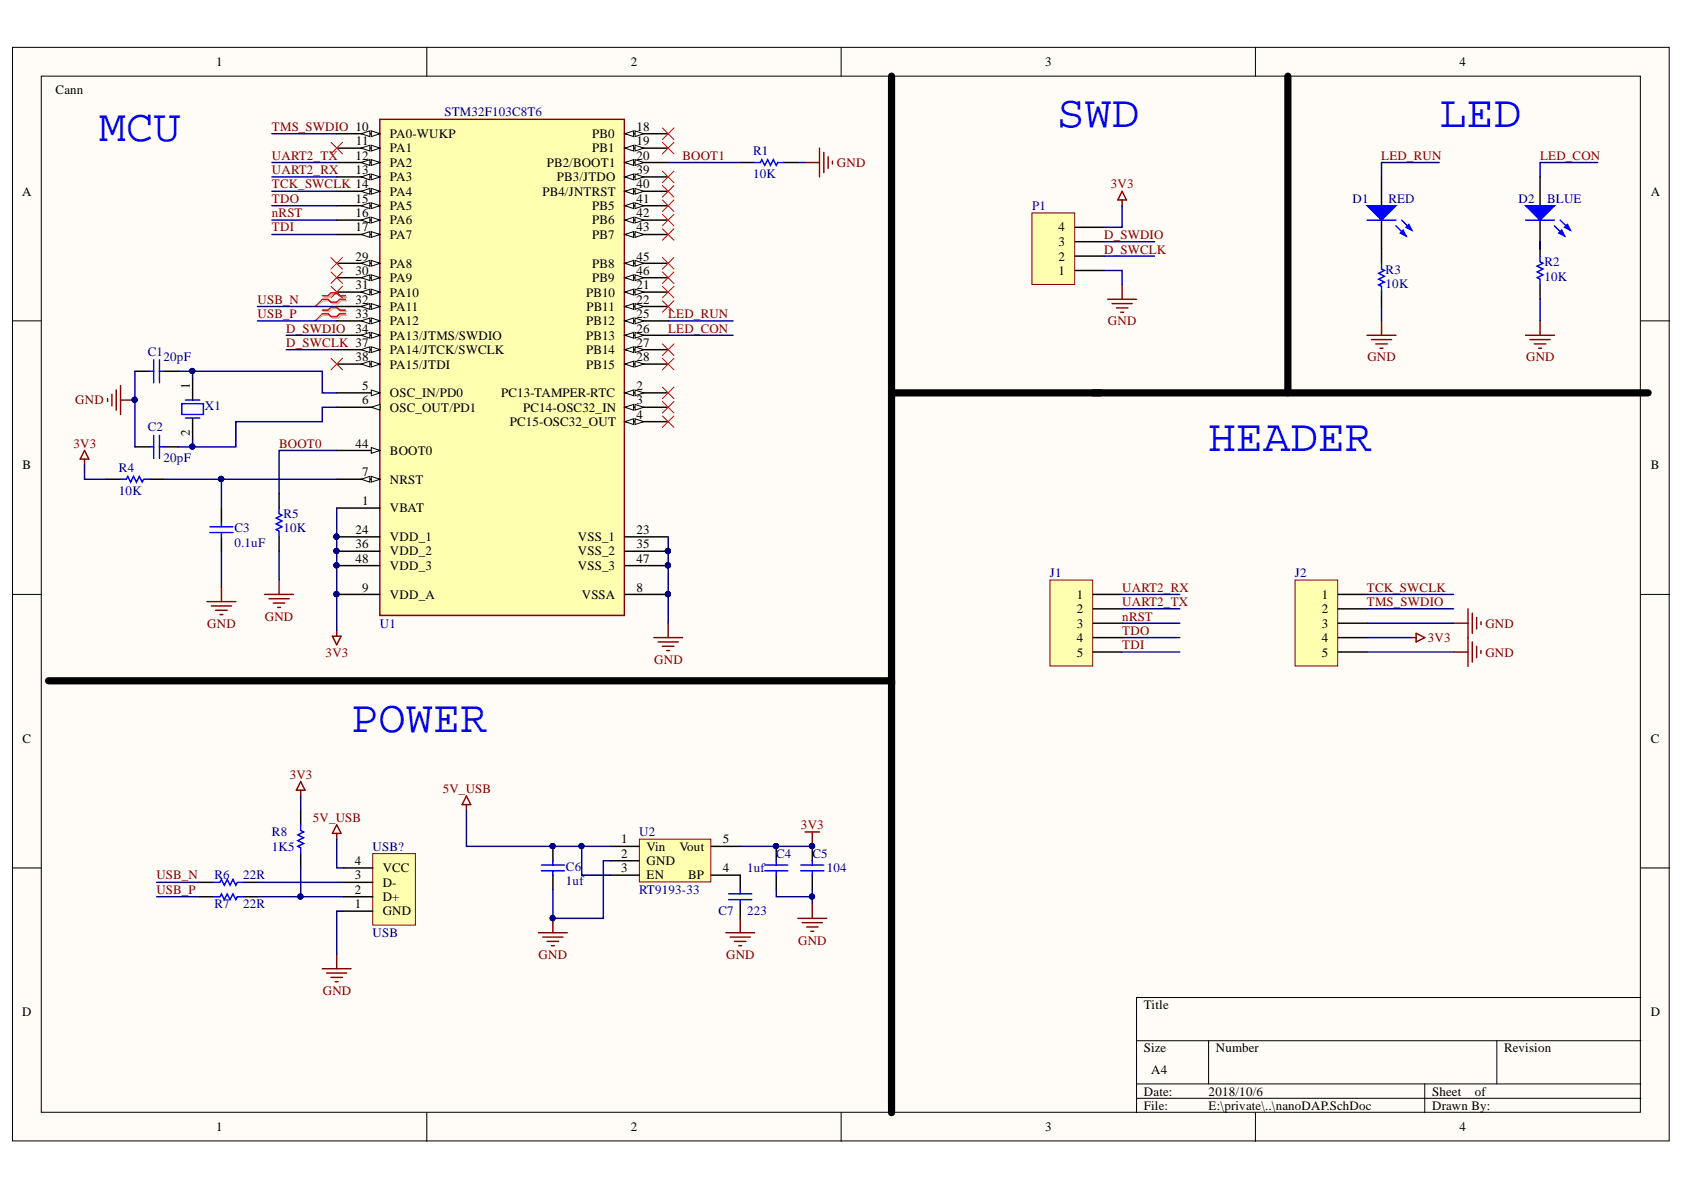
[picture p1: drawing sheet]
# Altium project nanoDAP.PrjPcb
1 sheet, 25 parts. Net scope: global (net labels, ports and power ports of the same name join across sheets).
Board file: nanoDAP.PcbDoc

## Sheet nanoDAP.SchDoc
size A4

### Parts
C1  value 20pF  [0603_C]  (hidden comment: C0603)
C2  value 20pF  [0603_C]  (hidden comment: C0603)
C3  value 0.1uF  [0603_C]  (hidden comment: C0603)
C4  1uf  [0603_C]
C5  104  [0603_C]
C6  1uf  [0603_C]
C7  223  [0603_C]
D1  RED  [0603_LED]
D2  BLUE  [0603_LED]
J1  Header 5  [HEADER_SMT_5]  (value not drawn)
J2  Header 5  [HEADER_SMT_5]  (value not drawn)
logo1  logo  [LOGO]  (value not drawn)
P1  Header 4  [HEADER_4x1]  (value not drawn)
R1  value 10K  [0603_R]  (hidden comment: R0603)
R2  value 10K  [0603_R]  (hidden comment: R0603)
R3  value 10K  [0603_R]  (hidden comment: R0603)
R4  value 10K  [0603_R]  (hidden comment: R0603)
R5  value 10K  [0603_R]  (hidden comment: R0603)
R6  value 22R  [0603_R]  (hidden comment: R0603)
R7  value 22R  [0603_R]  (hidden comment: R0603)
R8  value 1K5  [0603_R]  (hidden comment: R0603)
U1  STM32F103C8T6  [LQFP48_N]
U2  RT9193-33  [SOT23-5]
USB?  USB  [USB_A_G]
X1  XTAL  [49SMD]  (value not drawn)

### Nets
3V3: C4.2 C5.2 J2.4 P1.4 R4.2 R8.2 U1.1(VBAT) U1.9(VDD_A) U1.24(VDD_1) U1.36(VDD_2) U1.48(VDD_3) U2.5(Vout)
5V_USB: C6.2 U2.1(Vin) U2.3(EN) USB?.4(VCC)
GND: C1.2 C2.2 C3.1 C4.1 C5.1 C6.1 C7.1 J2.3 J2.5 P1.1 R1.1 R2.1 R3.1 R5.2 U1.8(VSSA) U1.23(VSS_1) U1.35(VSS_2) U1.47(VSS_3) U2.2(GND) USB?.1(GND)
BOOT0: R5.1 U1.44(BOOT0)
BOOT1: R1.2 U1.20(PB2/BOOT1)
D_SWCLK: P1.2 U1.37(PA14/JTCK/SWCLK)
D_SWDIO: P1.3 U1.34(PA13/JTMS/SWDIO)
LED_CON: D2.1(A) U1.26(PB13)
LED_RUN: D1.1(A) U1.25(PB12)
nRST: J1.3 U1.16(PA6)
TCK_SWCLK: J2.1 U1.14(PA4)
TDI: J1.5 U1.17(PA7)
TDO: J1.4 U1.15(PA5)
TMS_SWDIO: J2.2 U1.10(PA0-WUKP)
UART2_RX: J1.1 U1.13(PA3)
UART2_TX: J1.2 U1.12(PA2)
USB_N: R6.1 U1.32(PA11)
USB_P: R7.1 U1.33(PA12)
NetC1_1: C1.1 U1.5(OSC_IN/PD0) X1.1
NetC2_1: C2.1 U1.6(OSC_OUT/PD1) X1.2
NetC3_2: C3.2 R4.1 U1.7(NRST)
NetC7_2: C7.2 U2.4(BP)
NetD1_2: D1.2(K) R3.2
NetD2_2: D2.2(K) R2.2
NetR6_2: R6.2 USB?.3(D-)
NetR7_2: R7.2 R8.1 USB?.2(D+)

Not connected (* = marked no-connect by the designer): U1 2(PC13-TAMPER-RTC)* 3(PC14-OSC32_IN)* 4(PC15-OSC32_OUT)* 11(PA1)* 18(PB0)* 19(PB1)* 21(PB10)* 22(PB11)* 27(PB14)* 28(PB15)* 29(PA8)* 30(PA9)* 31(PA10)* 38(PA15/JTDI)* 39(PB3/JTDO)* 40(PB4/JNTRST)* 41(PB5)* 42(PB6)* 43(PB7)* 45(PB8)* 46(PB9)*

### Layout directives
differential pair: USB_N, USB_P

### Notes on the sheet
- (near logo1) MCU
- SWD
- LED
- HEADER
- POWER
